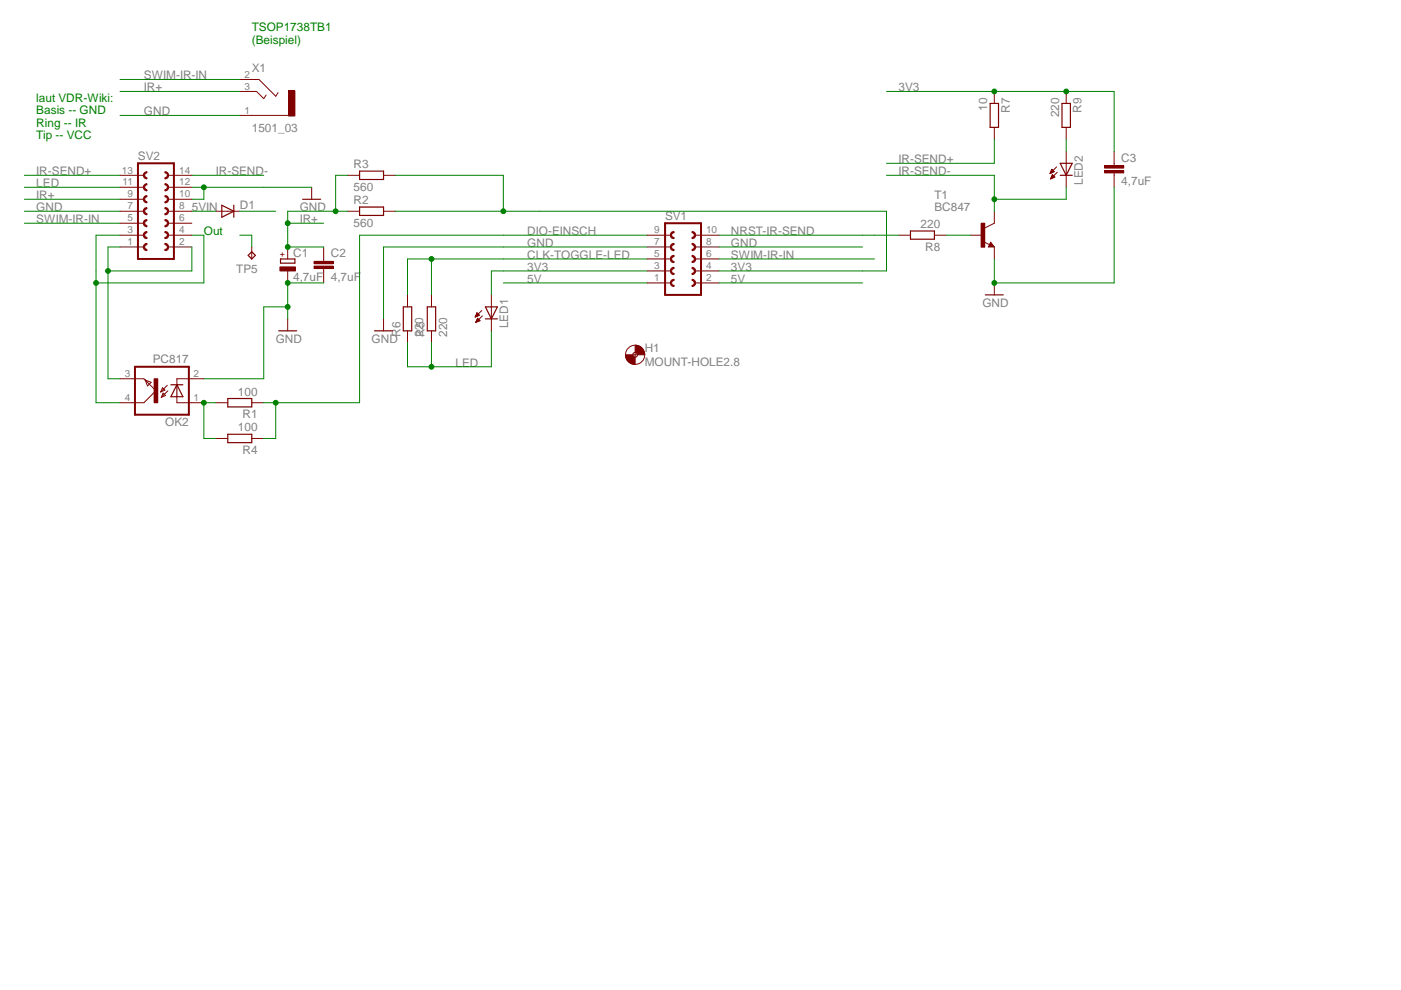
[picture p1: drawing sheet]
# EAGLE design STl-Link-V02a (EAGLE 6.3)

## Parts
C1  4,7uF  CPOL-EUE1.8-4  [E1,8-4]
C2  4,7uF  C-EUC1206K  [C1206K]
C3  4,7uF  C-EUC1206K  [C1206K]
D1  DIODE-SOD123  [SOD123]
H1  MOUNT-HOLE2.8  [2,8]
LED1  LEDCHIPLED_1206  [CHIPLED_1206]
LED2  LEDCHIPLED_1206  [CHIPLED_1206]
OK2  PC817  [DIL04]
R1  100  R-EU_0204/7  [0204/7]
R2  560  R-EU_0204/7  [0204/7]
R3  560  R-EU_R0805W  [R0805W]
R4  100  R-EU_R0805W  [R0805W]
R5  220  R-EU_0204/7  [0204/7]
R6  220  R-EU_R0805W  [R0805W]
R7  10  R-EU_R0805W  [R0805W]
R8  220  R-EU_R0805W  [R0805W]
R9  220  R-EU_R0805W  [R0805W]
SV1  FE05-2  [FE05-2]
SV2  FE07-2W  [FE07-2W]
T1  BC847  [SOT23]
TP5  TPB1,27  [B1,27]
X1  1501_03  [1501_03]

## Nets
3V3: C3.1 LED1.A R2.2 R3.2 R7.1 R9.1 SV1.3 SV1.4
5V: D1.C SV1.1 SV1.2
5VIN: D1.A SV2.8
CLK-TOGGLE-LED: R5.2 R6.2 SV1.5
DIO-EINSCH: R1.1 R4.1 SV1.9
GND: C1.- C2.2 C3.2 OK2.2(C) SV1.7 SV1.8 SV2.7 SV2.10 SV2.12 T1.2(E) X1.1
IR+: C1.+ C2.1 R2.1 R3.1 SV2.9 X1.3
IR-SEND+: R7.2 SV2.13
IR-SEND-: LED2.C SV2.14 T1.3(C)
LED: LED1.C R5.1 R6.1 SV2.11
N$1: LED2.A R9.2
N$2: OK2.1(A) R1.2 R4.2
N$3: R8.1 T1.1(B)
N$4: OK2.3(EMIT) SV2.1 SV2.2
NRST-IR-SEND: R8.2 SV1.10
OK2: OK2.4(COL) SV2.3 SV2.4
SWIM-IR-IN: SV1.6 SV2.5 TP5.TP X1.2
Unconnected: SV2.6

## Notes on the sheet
- laut VDR-Wiki:
  Basis -- GND
  Ring -- IR
  Tip -- VCC
- Out
- TSOP1738TB1
  (Beispiel)
